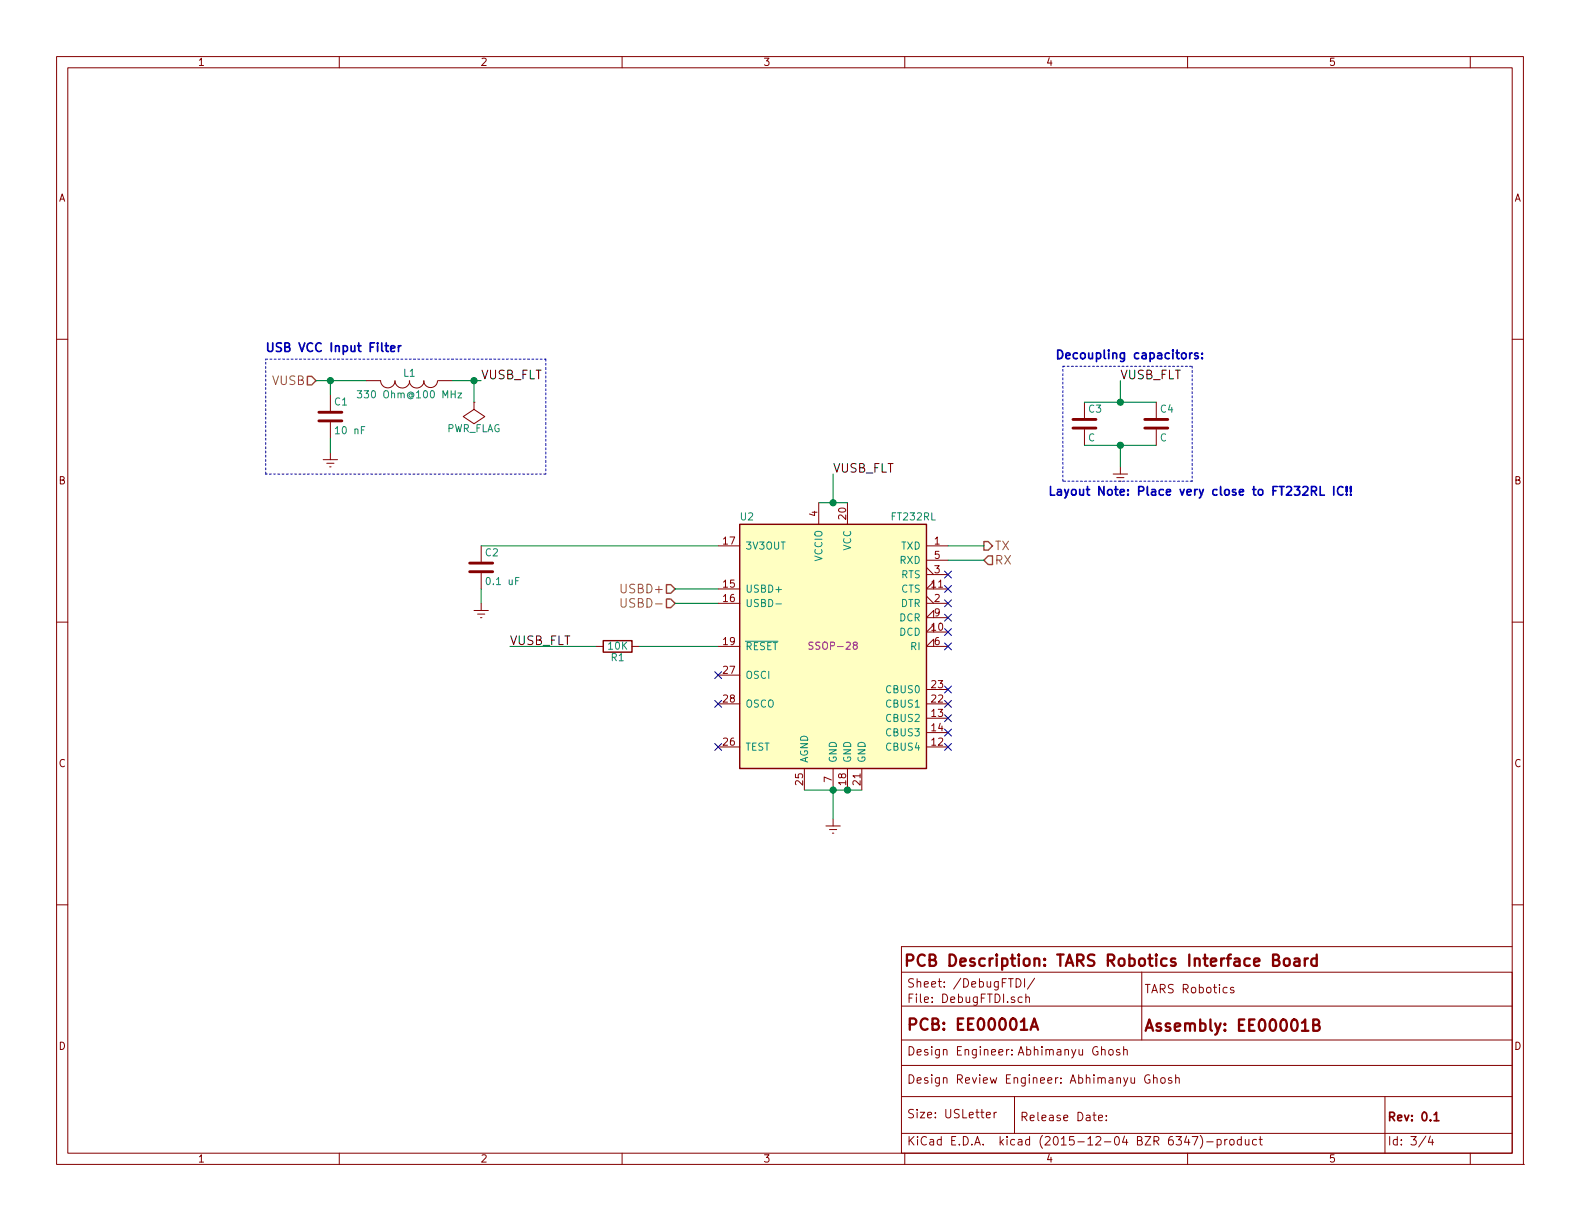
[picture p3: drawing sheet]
<svg xmlns="http://www.w3.org/2000/svg" width="279mm" height="216mm" viewBox="0 0 279 216" stroke-linecap="round" stroke-linejoin="round" font-family="sans-serif">
<g fill="none" stroke="#840000" stroke-width=".18">
<path d="M10 10h259.4v195.9h-259.4zM12 12h255.4v191.9h-255.4zM60 10v2M110 10v2M160 10v2M210 10v2M260 10v2M10 60h2M267.4 60h2M58.4 69.9v2.7M58.4 74.7v2.8M64.8 67.3h2.5a1.27 1.27 0 0 0 1.3 1.3 1.27 1.27 0 0 0 1.2-1.3 1.3 1.3 0 0 0 1.3 1.3 1.3 1.3 0 0 0 1.3-1.3"/>
<path d="M72.4 67.3a1.3 1.3 0 0 0 1.3 1.3 1.3 1.3 0 0 0 1.3-1.3M74.9 67.3a1.22 1.22 0 0 0 1.2 1.2 1.22 1.22 0 0 0 1.3-1.2M77.5 67.3h2.5M83.8 71.1h.1M83.8 71.1v1.3l1.9 1.3-1.9 1.2-1.9-1.2 1.9-1.3M191.8 71.1v2.8M191.8 75.9v2.8M204.5 71.1v2.8M204.5 75.9v2.8M57.1 81.3h2.6M57.8 81.9h1.3M58.3 82.6h.2"/>
<path d="M58.4 80v1.3M85.1 96.5v2.8M127 96.5h3.8M144.8 88.9v3.8M149.9 88.9v3.8M163.8 96.5h3.8M163.8 99.1h3.8M196.8 83.8h2.6M197.5 84.5h1.3M198 85.1h.2M198.1 82.6v1.2M10 110h2"/>
<path d="M83.8 108h2.6M84.5 108.6h1.2M85 109.2h.2M85.1 101.3v2.8M85.1 106.7v1.3M105.4 114.3h1.3M111.8 114.3h1.2M127 106.7h3.8M127 114.3h3.8M127 104.1h3.8M127 119.4h3.8M163.8 106.7h3.8"/>
<path d="M163.8 105.4l1.3 1.3M163.8 101.6h3.8M163.8 100.3l1.3 1.3M165.1 114.3v-1.3l-1.3 1.3h3.8M165.1 109.2v-1.2l-1.3 1.2h3.8M165.1 111.8v-1.3l-1.3 1.3h3.8M165.1 104.1v-1.2l-1.3 1.2h3.8M267.4 110h2M127 132.1h3.8M127 124.5h3.8M142.2 135.9v3.8M147.3 135.9v3.8"/>
<path d="M149.9 135.9v3.8M152.4 135.9v3.8M163.8 132.1h3.8M163.8 124.5h3.8M163.8 127h3.8M163.8 121.9h3.8M163.8 129.5h3.8M10 160h2M146 146.1h2.6M146.7 146.7h1.3M147.2 147.3h.2M147.3 144.8v1.3"/>
<path d="M267.4 160h2M159.4 171.9h108v32h-108zM159.4 177.9h108M179.7 173.1a.76 .76 0 0 1 .9 .7 .76 .76 0 0 1-.9 .7zM180.7 176.4l-.4-.1-.3 .3 .1 .5 .2 .2 .4-.1M181.2 173.1v1.4M181.4 176.4l.2-.1 .4 .1v.9M181.4 175.8v1.5M183 173l-1.3 1.9M201.9 171.9v12M218.2 174.7a.37 .37 0 0 0-.6 .1l.1 .2 .5 .1v.2l-.2 .3-.4-.1M267.4 167.4h-108v4.5"/>
<path d="M159.4 193.9h108M159.4 183.9h108M159.4 188.4h108M174.4 197.2l.7-.2v-.3h-.4l-.3 .2 .1 .7h.6M175.8 196.7v1M176.2 196.7l-.4 .3M176.6 186.1l.7-.2v-.3h-.4l-.3 .2 .1 .7h.6M178 185.6v1M178.4 185.6l-.4 .3M178.9 186.4v.2M178.9 185.6v.2M179.4 193.9v6.5"/>
<path d="M194.3 197.7l.7-.2-.1-.2-.4-.1-.2 .2v.7h.6M195.6 198v.2M195.6 197.3v.1M198 185.6a.37 .37 0 0 0-.6 .2l.1 .2 .5 .1 .1 .2-.3 .3-.4-.1M198.7 185.7l.2-.1h.4v1M198.7 185.1v1.5M203.3 190.1a.73 .73 0 0 0-.9 .5 .73 .73 0 0 0 .5 .9l.5-.1v-.5h-.3M204 190.7l.2-.1h.4v.9M204 190v1.5M205.3 190.7l.2-.1 .5 .1v.6l-.1 .2h-.4l-.2-.1zM207.2 190.6a.37 .37 0 0 0-.6 .2l.1 .2 .5 .1 .1 .2-.3 .2h-.4M207.9 190.7l.2-.1h.4v.9"/>
<path d="M207.9 190v1.5M244.9 193.9v10M60 203.9v2M110 203.9v2M159.4 200.4h108M160 203.9v2M209.8 200.9l-.3 1.1h.9M210 203.9v2M210.2 201.5v1M210.8 201h1l-.6 1.5M212.2 200.8a1.71 1.71 0 0 1 0 2.2M213.4 201.9h1.1"/>
<path d="M215.2 201.5h.5l.3 .3-.2 .6h-.6M215.2 201.5v1.5M216.6 201.5v1M217 201.5l-.4 .3M217.5 201.6l.2-.1 .5 .1v.6l-.1 .2-.4 .1-.2-.2zM219.5 201.5h-.4l-.3 .3 .1 .5 .2 .2 .4-.1M219.5 201v1.5M220.2 201.5l.1 .9 .3 .1 .3-.2M220.9 201.5v1M222.2 201.5h-.4l-.3 .3 .1 .5 .2 .2 .4-.1M222.7 201.5h.5M222.9 201v1.3l.3 .2"/>
<path d="M252.1 200.9l-1.2 1.9M252.9 200.9l-.3 1.1h.9M253.3 201.5v1M260 203.9v2M269.4 205.9h.1"/>
</g>
<path d="M253.6 197.1l.4-.4v1.5M253.6 198.2h.9" fill="none" stroke="#840000" stroke-width=".3"/>
<path d="M225.1 169.7l.9-.1a.49 .49 0 0 0 .2-.5 .49 .49 0 0 0-.4-.3h-.7v2h.8a.53 .53 0 0 0 .4-.6 .53 .53 0 0 0-.5-.5M227.1 169.6a.54 .54 0 0 1 1 .2v.6a.54 .54 0 0 1-.6 .4 .54 .54 0 0 1-.5-.4zM228.9 169.5h.8l.1 1.3M229.8 169.9l-.7 .1a.39 .39 0 0 0-.3 .4 .39 .39 0 0 0 .3 .4l.7-.1M230.7 169.5v1.3M231.3 169.5a.45 .45 0 0 0-.6 .3M232.8 169.5a.68 .68 0 0 0-.8 .1l-.1 .2 .1 .8 .3 .2 .5-.1M232.8 168.8v2M182.2 182.1l.7-2 .7 2M182.4 181.5h1M232.2 181.2l.9-.1a.49 .49 0 0 0 .2-.5 .49 .49 0 0 0-.4-.3h-.7v2h.8a.53 .53 0 0 0 .4-.6 .53 .53 0 0 0-.5-.5" fill="none" stroke="#840000" stroke-width=".41"/>
<path d="M54.4 66.5h.7l.8 .8-.8 .8h-.7zM174 95.8h.8l.7 .7-.7 .8h-.8zM174.8 98.3h.7v1.5h-.7l-.8-.7zM117.9 103.4h.7l.8 .7-.8 .8h-.7zM117.9 105.9h.7l.8 .8-.8 .7h-.7z" fill="none" stroke="#848400" stroke-width=".25"/>
<path d="M109.8 105.8l.1 1.4a.48 .48 0 0 0 .8-.1v-1.3" fill="none" stroke="#848400" stroke-width=".18"/>
<path d="M130.8 92.7h33v43.2h-33z" fill="#ffffc2" stroke="#ffffc2" stroke-width=".18"/>
<path d="M130.8 92.7h33v43.2h-33zM106.7 113.3h5.1v2h-5.1z" fill="none" stroke="#840000" stroke-width=".25"/>
<path d="M63.2 69.1h.8l-.5 .5 .4 .1v.5l-.2 .2-.5-.2M81 69.5h.6l-.6 .9h.6M131.8 113.4h5.8M137.2 106.8h1" fill="none" stroke="#008484" stroke-width=".18"/>
<path d="M143.8 113.6l-.5-.1-.2 .3 .1 .3 .5 .2v.4l-.2 .1-.4-.1" fill="none" stroke="#840084" stroke-width=".18"/>
<g fill="none" stroke="#008400" stroke-width=".18">
<path d="M55.9 67.3h8.9M58.4 67.3v2.6M58.4 77.5v2.5M80 67.3h5.1M83.8 67.3v3.8M191.8 78.7h12.7M191.8 71.1h12.7M198.1 67.3v3.8M198.1 78.7v3.9M85.1 96.5h41.9M144.8 88.9h5.1M147.3 83.8v5.1"/>
<path d="M167.6 99.1h6.4M167.6 96.5h6.4M85.1 104.1v2.6M90.2 114.3h15.2M113 114.3h14M119.4 106.7h7.6M119.4 104.1h7.6M142.2 139.7h10.2M147.3 139.7v5.1"/>
</g>
<g fill="#008400" stroke="#008400" stroke-width=".25">
<circle cx="147.3" cy="139.7" r=".51"/>
<circle cx="149.9" cy="139.7" r=".51"/>
<circle cx="58.4" cy="67.3" r=".51"/>
<circle cx="147.3" cy="88.9" r=".51"/>
<circle cx="198.1" cy="78.7" r=".51"/>
<circle cx="198.1" cy="71.1" r=".51"/>
<circle cx="83.8" cy="67.3" r=".51"/>
</g>
<g fill="none" stroke="#000084" stroke-width=".18">
<path d="M126.4 118.8l1.2 1.2M127.6 118.8l-1.2 1.2M167 113.7l1.2 1.2M167 111.2l1.2 1.2M167 108.6l1.2 1.2M167 106.1l1.2 1.2M167 103.5l1.2 1.2M167 101l1.2 1.2M168.2 113.7l-1.2 1.2M168.2 111.2l-1.2 1.2M168.2 108.6l-1.2 1.2M168.2 106.1l-1.2 1.2"/>
<path d="M168.2 103.5l-1.2 1.2M168.2 101l-1.2 1.2M126.4 123.9l1.2 1.2M126.4 131.5l1.2 1.2M127.6 123.9l-1.2 1.2M127.6 131.5l-1.2 1.2M167 131.5l1.2 1.2M167 128.9l1.2 1.2M167 126.4l1.2 1.2M167 123.9l1.2 1.2M167 121.3l1.2 1.2M168.2 131.5l-1.2 1.2"/>
<path d="M168.2 128.9l-1.2 1.2M168.2 126.4l-1.2 1.2M168.2 123.9l-1.2 1.2M168.2 121.3l-1.2 1.2"/>
</g>
<path d="M56.4 74.4h4.1M56.4 72.9h4.1M189.7 75.7h4.1M189.7 74.2h4.1M202.4 75.7h4.1M202.4 74.2h4.1M83.1 99.6h4M83.1 101.1h4" fill="none" stroke="#840000" stroke-width=".51"/>
<path d="M47 63.5h49.5M96.5 63.5v20.3M188 64.8h22.8M210.8 64.8v20.3M47 83.8v-20.3M96.5 83.8h-49.5M188 85.1v-20.3M210.8 85.1h-22.8" fill="none" stroke="#0000c2" stroke-width=".18" stroke-dasharray=".3 .4"/>
<g fill="none" stroke="#0000c2" stroke-width=".3">
<path d="M69.1 61.6l.7-.1-.1-.3-.4-.1-.2 .3 .1 .7h.5M70.5 61.1v1.1M70.9 61.1l-.3 .1-.1 .2M210.8 62.4l-.3 .1-.1 .2M211.8 62.5l-.3-.1-.2 .2v.2l.5 .2v.3h-.5M212.6 63.3v.1M212.6 62.5v.1M231.9 86.8h.8l.1-.3-.1-.3-.2-.2h-.6v1.6M232.3 86.8l.5 .8M233.5 86v1.6h.7M235.9 86v1.6M237.5 86.2a.62 .62 0 0 0-.8 0 .62 .62 0 0 0-.2 .7 .58 .58 0 0 0 .3 .6 .58 .58 0 0 0 .7-.1"/>
<path d="M238.1 87.4v.2M238.1 86v1M238.9 87.4v.2M238.9 86v1"/>
</g>
<g font-size="2.8" fill="#840000">
<text x="159.9" y="170.9">PCB Description: TARS Robotics Interface Board</text>
<text x="160.4" y="182.2">PCB: EE00001A</text>
<text x="202.4" y="182.4">Assembly: EE00001B</text>
</g>
<g font-size="2.1" fill="#0000c2">
<text x="47" y="62.2">USB VCC Input Filter</text>
<text x="186.7" y="63.5">Decoupling capacitors:</text>
<text x="185.4" y="87.6">Layout Note: Place very close to FT232RL IC!!</text>
</g>
<g font-size="2.1" fill="#848400">
<text x="48.1" y="68.1">VUSB</text>
<text x="175.9" y="99.8">RX</text>
<text x="175.9" y="97.3">TX</text>
<text x="110.2" y="104.9">USBD+</text>
<text x="110.7" y="107.4">USBD-</text>
</g>
<g font-size="2.1">
<text x="85.1" y="67.1">VUSB_FLT</text>
<text x="198.1" y="67.1">VUSB_FLT</text>
<text x="147.3" y="83.6">VUSB_FLT</text>
<text x="90.2" y="114">VUSB_FLT</text>
</g>
<g font-size="2.1" fill="#840000">
<text x="160.4" y="177.3">File: DebugFTDI.sch</text>
<text x="160.4" y="174.6">Sheet: /DebugFTDI/</text>
<text x="202.4" y="175.6">TARS Robotics</text>
<text x="160.4" y="186.6">Design Engineer:</text>
<text x="160.4" y="191.6">Design Review Engineer: Abhimanyu Ghosh</text>
<text x="179.9" y="186.6">Abhimanyu Ghosh</text>
<text x="160.4" y="197.7">Size: USLetter</text>
<text x="160.4" y="202.5">KiCad E.D.A. kicad (2015-12-04 BZR 6347)-product</text>
<text x="180.4" y="198.2">Release Date:</text>
<text x="245.4" y="198.2">Rev: 0.1</text>
<text x="245.4" y="202.5">Id: 3/4</text>
</g>
<g font-size="1.8" fill="#840000">
<text x="35" y="11.6">1</text>
<text x="85" y="11.6">2</text>
<text x="135" y="11.6">3</text>
<text x="185" y="11.6">4</text>
<text x="235" y="11.6">5</text>
<text x="10.4" y="35.6">A</text>
<text x="267.8" y="35.6">A</text>
<text x="10.4" y="85.6">B</text>
<text x="267.8" y="85.6">B</text>
<text x="144.5" y="91.3" transform="rotate(-90 144.5 91.3)">4</text>
<text x="149.6" y="91.8" transform="rotate(-90 149.6 91.8)">20</text>
<text x="127.9" y="96.3">17</text>
<text x="165.3" y="96.3">1</text>
<text x="165.3" y="101.3">3</text>
<text x="165.3" y="98.8">5</text>
<text x="127.9" y="103.9">15</text>
<text x="127.9" y="106.4">16</text>
<text x="164.8" y="103.9">11</text>
<text x="165.3" y="106.4">2</text>
<text x="164.8" y="111.5">10</text>
<text x="165.3" y="109">9</text>
<text x="127.9" y="119.1">27</text>
<text x="127.9" y="114">19</text>
<text x="165.3" y="114">6</text>
<text x="127.9" y="124.2">28</text>
<text x="164.8" y="124.2">22</text>
<text x="164.8" y="121.7">23</text>
<text x="127.9" y="131.8">26</text>
<text x="164.8" y="131.8">12</text>
<text x="164.8" y="126.7">13</text>
<text x="164.8" y="129.3">14</text>
<text x="10.4" y="135.6">C</text>
<text x="267.8" y="135.6">C</text>
<text x="142" y="138.8" transform="rotate(-90 142 138.8)">25</text>
<text x="147.1" y="138.3" transform="rotate(-90 147.1 138.3)">7</text>
<text x="149.6" y="138.8" transform="rotate(-90 149.6 138.8)">18</text>
<text x="152.1" y="138.8" transform="rotate(-90 152.1 138.8)">21</text>
<text x="10.4" y="185.6">D</text>
<text x="267.8" y="185.6">D</text>
<text x="35" y="205.5">1</text>
<text x="85" y="205.5">2</text>
<text x="135" y="205.5">3</text>
<text x="185" y="205.5">4</text>
<text x="235" y="205.5">5</text>
</g>
<g font-size="1.8" fill="#008484">
<text x="59.2" y="71.7">C1</text>
<text x="64.3" y="70.4">330 Ohm@100 MHz</text>
<text x="71.4" y="66.6">L1</text>
<text x="59.6" y="76.8">10 nF</text>
<text x="78.8" y="76.4">PWR_FLAG</text>
<text x="192.5" y="72.9">C3</text>
<text x="205.2" y="72.9">C4</text>
<text x="192.4" y="78">C</text>
<text x="205.1" y="78">C</text>
<text x="131" y="92">U2</text>
<text x="157.7" y="92">FT232RL</text>
<text x="85.9" y="98.3">C2</text>
<text x="131.8" y="97.2">3V3OUT</text>
<text x="145.4" y="99.3" transform="rotate(-90 145.4 99.3)">VCCIO</text>
<text x="150.5" y="97.5" transform="rotate(-90 150.5 97.5)">VCC</text>
<text x="159.1" y="99.7">RXD</text>
<text x="159.3" y="97.2">TXD</text>
<text x="86.3" y="103.4">0.1 uF</text>
<text x="131.8" y="104.8">USBD+</text>
<text x="131.8" y="107.3">USBD-</text>
<text x="159.2" y="107.3">DTR</text>
<text x="159.3" y="102.2">RTS</text>
<text x="159.3" y="104.8">CTS</text>
<text x="159" y="109.9">DCR</text>
<text x="159" y="112.4">DCD</text>
<text x="107.6" y="114.9">10K</text>
<text x="108.1" y="116.9">R1</text>
<text x="131.8" y="114.9">RESET</text>
<text x="161" y="114.9">RI</text>
<text x="131.8" y="120">OSCI</text>
<text x="131.8" y="125.1">OSCO</text>
<text x="156.8" y="125.1">CBUS1</text>
<text x="156.8" y="122.6">CBUS0</text>
<text x="156.8" y="127.6">CBUS2</text>
<text x="156.8" y="130.2">CBUS3</text>
<text x="131.8" y="132.7">TEST</text>
<text x="142.9" y="134.9" transform="rotate(-90 142.9 134.9)">AGND</text>
<text x="148" y="134.9" transform="rotate(-90 148 134.9)">GND</text>
<text x="150.5" y="134.9" transform="rotate(-90 150.5 134.9)">GND</text>
<text x="153" y="134.9" transform="rotate(-90 153 134.9)">GND</text>
<text x="156.8" y="132.7">CBUS4</text>
</g>
<text font-size="1.8" fill="#840084" x="143.6" y="114.9">SSOP-28</text>
</svg>
